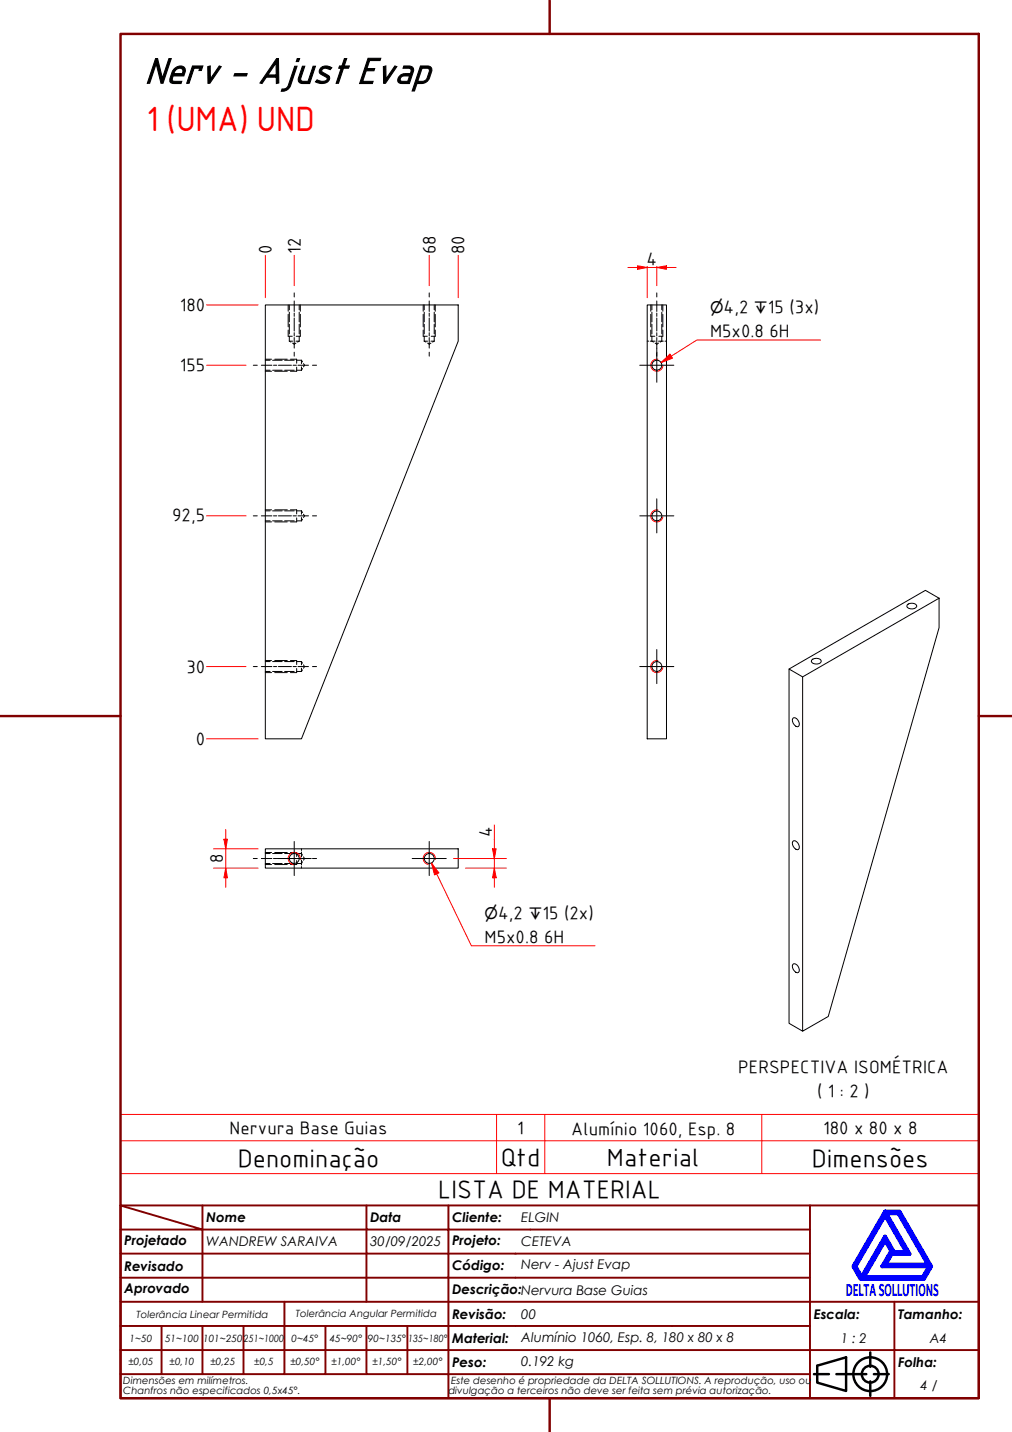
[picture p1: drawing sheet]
<svg xmlns="http://www.w3.org/2000/svg" width="210mm" height="297mm" viewBox="0 0 210 297" stroke-linecap="round" stroke-linejoin="round" font-family="sans-serif">
<!-- layer: Hidden (ABNT) -->
<g fill="none" stroke="#000" stroke-width=".21">
<path d="M55 76.8h1M55 74.7h1M55 77h1.3M55 74.5h1.3M56.5 76.8h2M56.5 74.7h2M57 77h2.6M57 74.5h2.6M59 76.8h2M59 74.7h2M59.8 63.3v1.3M59.8 65.2v2.6"/>
<path d="M59.8 68.5v1.3h.8M60 70.8h.7M60 70.8l.3 .2M60 63.3v1M60 64.8v2M60 67.3v2M60 69.8v1M60.2 74.5h1.3v.8M60.7 71.2l.3 .2 .4-.2M61.4 70.8h.7M61.5 76.8h1M61.5 74.7h1"/>
<path d="M61.5 76.2v.8h-1.3M62.1 70.8l-.4 .2M62.1 63.3v1M62.1 64.8v2M62.1 67.3v2M62.1 69.8v1M62.3 63.3v1.3M62.3 65.2v2.6M62.3 68.5v1.3h-.9M62.5 74.7v.7M62.5 76.1v.7M62.5 74.7l.2 .4"/>
<path d="M62.7 76.4l-.2 .4M62.9 75.4l.3 .4-.3 .3M87.8 68.5v1.3h.8M87.8 63.3v1.3M87.8 65.2v2.6M88 70.8h.7M88 70.8l.3 .2M88 63.3v1M88 64.8v2M88 67.3v2M88 69.8v1M88.7 71.2l.3 .2 .4-.2"/>
<path d="M89.4 70.8h.7M90.1 70.8l-.4 .2M90.1 63.3v1M90.1 64.8v2M90.1 67.3v2M90.1 69.8v1M90.3 68.5v1.3h-.8M90.3 63.3v1.3M90.3 65.2v2.6M134.2 70.8h.4M134.9 70.8h1M135 68.5v1.3h.8"/>
<path d="M135 63.3v1.3M135 65.2v2.6M135.2 69.8v1l.4 .2M135.2 63.3v1M135.2 64.8v2M135.2 67.3v2M135.9 71.2l.3 .2 .4-.2M136.6 70.8h1M137.3 69.8v1l-.4 .2M137.3 63.3v1M137.3 64.8v2M137.3 67.3v2"/>
<path d="M137.5 68.5v1.3h-.8M137.5 63.3v1.3M137.5 65.2v2.6M137.9 70.8h.3M55 108h1M55 106h1M55 108.3h1.3M55 105.8h1.3M56.5 108h2M56.5 106h2M57 108.3h2.6M57 105.8h2.6"/>
<path d="M59 108h2M59 106h2M60.2 105.8h1.3v.8M61.5 108h1M61.5 106h1M61.5 107.4v.9h-1.3M62.5 106v.7M62.5 107.3v.7M62.5 106l.2 .3M62.7 107.7l-.2 .3M62.9 106.7l.3 .3-.3 .3M55 139.3h1"/>
<path d="M55 137.2h1M55 139.5h1.3M55 137h1.3M56.5 139.3h2M56.5 137.2h2M57 139.5h2.6M57 137h2.6M59 139.3h2M59 137.2h2M60.2 137h1.3v.8M61.5 139.3h1M61.5 137.2h1"/>
<path d="M61.5 138.7v.8h-1.3M62.5 137.2v.7M62.5 138.6v.7M62.5 137.2l.2 .4M62.7 138.9l-.2 .4M62.9 137.9l.3 .4-.3 .3M55 179.1h1M55 177h1M55 179.3h1.3M55 176.8h1.3M56.5 179.1h2M56.5 177h2"/>
<path d="M57 179.3h2.6M57 176.8h2.6M59 179.1h2M59 177h2M60.2 176.8h1.3v.9M61.5 178.5v.8h-1.3M61.5 177h1l.2 .4M62.5 176.1v.3M62.5 176.7v1M62.5 178.4v1M62.5 179.8v.3M62.7 178.8l-.2 .3h-1"/>
<path d="M62.9 177.7l.3 .4-.3 .3"/>
</g>
<!-- layer: Visible (ABNT) -->
<g fill="none" stroke="#000" stroke-width=".21">
<path d="M55 63.3h40v7.5l-32.5 82.5h-7.5zM134.2 63.3h4v90h-4zM168.3 136.9a1.38 1.38 0 0 1 2 .1v.3a1.26 1.26 0 0 1-2-.1zM188.2 125.5a1.38 1.38 0 0 1 1.9 .1 1.04 1.04 0 0 1-1.6 .6l-.3-.2zM194.8 124.1l-2.9-1.6-28.2 16.3M164.4 149l.2-.1a1.26 1.26 0 0 1 1 1.8 1.22 1.22 0 0 1-1.2-1.7zM166.5 140.4l28.3-16.3v6.1l-23 80.6-5.3 3.1zM166.5 140.4l-2.8-1.6v73.5l2.8 1.6M55 176.1h40v4h-40zM164.4 174.5l.2-.1a1.23 1.23 0 0 1 1 1.8 1.2 1.2 0 0 1-1.2-1.7zM164.4 200.1l.2-.2a1.23 1.23 0 0 1 1 1.8 1.19 1.19 0 0 1-1.2-1.6z"/>
<circle cx="136.2" cy="75.8" r="1.03"/>
<circle cx="136.2" cy="107" r="1.03"/>
<circle cx="136.2" cy="138.3" r="1.03"/>
<circle cx="61" cy="178.1" r="1.03"/>
<circle cx="89" cy="178.1" r="1.03"/>
</g>
<!-- layer: Visible Narrow (ABNT) -->
<path d="M136.5 74.5a1.26 1.26 0 0 0-1.5 1 1.26 1.26 0 0 0 1 1.5 1.26 1.26 0 0 0 1.5-1M136.5 105.8a1.26 1.26 0 0 0-1.5 1 1.26 1.26 0 0 0 1 1.5 1.26 1.26 0 0 0 1.5-1.1M136.5 137a1.26 1.26 0 0 0-1.5 1 1.26 1.26 0 0 0 1 1.5 1.26 1.26 0 0 0 1.5-1M62.3 178.3a1.26 1.26 0 0 0-1-1.5 1.26 1.26 0 0 0-1.5 1.1 1.26 1.26 0 0 0 1 1.4M90.3 178.3a1.26 1.26 0 0 0-1-1.5 1.26 1.26 0 0 0-1.5 1.1 1.26 1.26 0 0 0 1 1.4" fill="none" stroke="#f00" stroke-width=".21"/>
<path d="M25 236.6h178v-5.4h-178v12.2M103 231.2v12.2M113 231.2v12.2M158 231.2v12.2M203 236.6v6.8h-178M25 243.4v6.6h178v-6.6" fill="none" stroke="#f00" stroke-width=".21"/>
<!-- layer: Borda A3/A4 (ABNT) -->
<path d="M25 7h178v283h-178zM114 0v7M0 148.5h25M203 148.5h7M114 290v7" fill="none" stroke="#800000" stroke-width=".51"/>
<path d="M183.6 257.3l1.2 2.2-1.8 3.2h9.7l-1.3 2.2h-12.2zM183.6 252.1l4.4 7.6h-2.6l-1.8-3.2-4.9 8.4-1.3-2.2zM183.6 251.3h3l6.5 11.4-1.5 2.6h-13.1l-1.5-2.6zM183.8 251.7h2.5l6.2 10.6h-8.8l1.3-2.2h3.7zM185 259.7h.2l-.1 .2z" fill="none" stroke="#00f" stroke-width=".8"/>
<!-- layer: 0 -->
<path d="M178.5 265.3h13.1" fill="none" stroke="#000" stroke-width=".21"/>
<g fill="none" stroke="#800000" stroke-width=".4">
<path d="M25 250l17 5h-17M25 250h178v40h-178zM42 255h34v5h17M42 255v15M42 250v5M76 250v5h17v5M93 250v5h75M168 250v20h-143M25 260h51v10M25 275h17M33.5 275v10M50.5 275h-8.5v10"/>
<path d="M59 270v15h-8.5M67.5 275v10h-8.5M76 275v10h8.5M84.5 275v10M93 275h-42.5v10M93 260v5h-68M93 275v10h75M93 260h75M93 275h75M168 265h-75v10M185.5 270v10h17.5M203 270h-35v10h17.5v10"/>
<path d="M25 285h25.5M25 280h143v10M67.5 285h8.5M84.5 285h8.5v5"/>
</g>
<g fill="none" stroke="#000" stroke-width=".51">
<path d="M168.8 285h3.1M169.5 283.3l6-1.8v7l-6-1.7zM173.5 285h6.2M180.5 280.5v3M180.5 286.5v3M181.3 285h3"/>
<circle cx="180.5" cy="285" r="3.5"/>
<circle cx="180.5" cy="285" r="1.75"/>
</g>
<!-- layer: Linha de centro (ISO) -->
<g fill="none" stroke="#000" stroke-width=".21">
<path d="M52.5 75.8h.9M54.2 75.8h2.2M56.7 75.8h.7M57.7 75.8h2.8M60.8 75.8h.7M61 60.8v.8M61 62.4v2.2M61 64.9v.7M61 66v2.7M61 69v.7M61 70v2.2M61 73.1v.8"/>
<path d="M61.8 75.8h2.2M64.8 75.8h.9M89 60.8v.8M89 62.4v2.2M89 64.9v.7M89 66v2.7M89 69v.7M89 70v2.2M89 73.1v.8M136.2 60.8v.8M136.2 62.4v2.2M136.2 64.9v.7"/>
<path d="M136.2 66v2.7M136.2 69v.7M136.2 70v2.2M136.2 73.1v.8M52.5 107h.9M54.2 107h2.2M56.7 107h.7M57.7 107h2.8M60.8 107h.7M61.8 107h2.2M64.8 107h.9M52.5 138.3h.9"/>
<path d="M54.2 138.3h2.2M56.7 138.3h.7M57.7 138.3h2.8M60.8 138.3h.7M61.8 138.3h2.2M64.8 138.3h.9M52.5 178.1h.9M54.2 178.1h2.2M56.7 178.1h.7M57.7 178.1h2.8M60.8 178.1h.7M61.8 178.1h2.2"/>
<path d="M64.8 178.1h.9"/>
</g>
<!-- layer: Marca de centro (ISO) -->
<path d="M132.7 75.8h7.1M136.2 72.2v7.1M132.7 107h7.1M136.2 103.5v7M132.7 138.3h7.1M136.2 134.7v7.1M57.5 178.1h7.1M61 174.5v7.1M85.5 178.1h7.1M89 174.5v7.1" fill="none" stroke="#000" stroke-width=".21"/>
<path d="M55 53v8.8M61 53v6.3M89 53v6.3M95 53v8.8M132.2 55.5h2M42.8 75.8h8.2M42.8 63.3h10.7M42.8 107h8.2M42.8 138.3h8.2M42.8 153.3h10.7" fill="none" stroke="#f00" stroke-width=".21"/>
<path d="M132.2 55.1l2 .4-2 .4z" fill="#f00"/>
<path d="M132.2 55.1l2 .4-2 .4zM136.2 55.5h2" fill="none" stroke="#f00" stroke-width=".21"/>
<path d="M136.2 55.5l2-.4v.8z" fill="#f00"/>
<path d="M130.2 55.5h2M134.2 55.5h2M134.2 55.3v6.5M136.2 55.5l2-.4v.8zM136.2 55.3v4M138.2 55.5h2" fill="none" stroke="#f00" stroke-width=".21"/>
<path d="M139.2 73.9l-2.1 1.3" fill="none" stroke="#f00" stroke-width=".21"/>
<path d="M137.1 75.2l1.9-1.7 .5 .8z" fill="#f00"/>
<path d="M137.1 75.2l1.9-1.7 .5 .8zM170.2 70.5h-25.7l-5.3 3.4" fill="none" stroke="#f00" stroke-width=".21"/>
<path d="M102.5 180.1v2" fill="none" stroke="#f00" stroke-width=".21"/>
<path d="M102.5 180.1l.4 2h-.7z" fill="#f00"/>
<path d="M102.5 176.1v2M102.5 180.1l.4 2h-.7z" fill="none" stroke="#f00" stroke-width=".21"/>
<path d="M102.2 176.1h.7l-.4 2z" fill="#f00"/>
<path d="M94.1 178.1h10.9M102.2 176.1h.7l-.4 2zM102.5 171.1v5M102.5 178.1v2M96.5 180.1h8.5M102.5 182.1v2" fill="none" stroke="#f00" stroke-width=".21"/>
<path d="M89.5 179l1.1 2.3" fill="none" stroke="#f00" stroke-width=".21"/>
<path d="M89.5 179l1.5 2-.9 .5z" fill="#f00"/>
<path d="M89.5 179l1.5 2-.9 .5zM90.6 181.3l7.2 14.9h25.6" fill="none" stroke="#f00" stroke-width=".21"/>
<path d="M46.8 174.1v2" fill="none" stroke="#f00" stroke-width=".21"/>
<path d="M46.4 174.1h.8l-.4 2z" fill="#f00"/>
<path d="M46.4 174.1h.8l-.4 2zM46.8 180.1v2" fill="none" stroke="#f00" stroke-width=".21"/>
<path d="M46.8 180.1l.4 2h-.8z" fill="#f00"/>
<path d="M44.3 176.1h9.2M46.8 172.1v2M46.8 176.1v4M44.3 180.1h9.2M46.8 180.1l.4 2h-.8zM46.8 182.1v2" fill="none" stroke="#f00" stroke-width=".21"/>
<text font-size="81.9" fill="#fff" x="188.7" y="289">.</text>
<text font-size="8.1" x="30" y="17.2">Nerv - Ajust Evap</text>
<text font-size="7" fill="#f00" x="30.4" y="27.1">1 (UMA) UND</text>
<g font-size="5.4">
<text x="49.3" y="242">Denominação</text>
<text x="103.9" y="241.8">Qtd</text>
<text x="125.9" y="241.8">Material</text>
<text x="168.4" y="242">Dimensões</text>
<text x="90.9" y="248.5">LISTA DE MATERIAL</text>
</g>
<g font-size="3.9">
<text x="56.3" y="52.7" transform="rotate(-90 56.3 52.7)">0</text>
<text x="62.3" y="52.7" transform="rotate(-90 62.3 52.7)">12</text>
<text x="90.3" y="52.7" transform="rotate(-90 90.3 52.7)">68</text>
<text x="96.3" y="52.7" transform="rotate(-90 96.3 52.7)">80</text>
<text x="134.1" y="55">4</text>
<text x="37.3" y="64.5">180</text>
<text x="150.1" y="65">4,2</text>
<text x="159.3" y="65">15 (3x)</text>
<text x="147.3" y="70">M5x0.8</text>
<text x="159.6" y="70">6H</text>
<text x="37.3" y="77">155</text>
<text x="35.7" y="108">92,5</text>
<text x="38.7" y="139.5">30</text>
<text x="40.6" y="154.5">0</text>
<text x="102" y="173.6" transform="rotate(-90 102 173.6)">4</text>
<text x="46.2" y="179.1" transform="rotate(-90 46.2 179.1)">8</text>
<text x="103.3" y="190.6">4,2</text>
<text x="112.5" y="190.6">15 (2x)</text>
<text x="100.5" y="195.6">M5x0.8</text>
<text x="112.8" y="195.6">6H</text>
<text x="153.1" y="222.6">PERSPECTIVA ISOMÉTRICA</text>
<text x="169.5" y="227.6">( 1 : 2 )</text>
<text x="47.6" y="235.2">Nervura Base Guias</text>
<text x="107.3" y="235.2">1</text>
<text x="118.5" y="235.3">Alumínio 1060, Esp. 8</text>
<text x="170.7" y="235.2">180 x 80 x 8</text>
</g>
<text font-size="3.9" fill="#00f" x="175.4" y="268.8">DELTASOLLUTIONS</text>
<g font-size="3.3">
<text x="147.3" y="65">⌀</text>
<text x="156.4" y="65">↧</text>
<text x="100.5" y="190.6">⌀</text>
<text x="109.6" y="190.6">↧</text>
</g>
<g font-size="2.8">
<text x="42.8" y="253.5">Nome</text>
<text x="76.8" y="253.5">Data</text>
<text x="93.8" y="253.6">Cliente:</text>
<text x="108.1" y="253.5">ELGIN</text>
<text x="25.8" y="263.6">Revisado</text>
<text x="25.8" y="258.3">Projetado</text>
<text x="42.8" y="258.5">WANDREW SARAIVA</text>
<text x="76.8" y="258.4">30/09/2025</text>
<text x="93.8" y="263.4">Código:</text>
<text x="93.8" y="258.3">Projeto:</text>
<text x="108.1" y="263.3">Nerv - Ajust Evap</text>
<text x="108.1" y="258.5">CETEVA</text>
<text x="25.8" y="268.3">Aprovado</text>
<text x="93.8" y="268.3">Descrição:Nervura Base Guias</text>
<text x="93.8" y="273.6">Revisão:</text>
<text x="108.1" y="273.5">00</text>
<text x="168.8" y="273.5">Escala:</text>
<text x="186.3" y="273.5">Tamanho:</text>
<text x="93.8" y="278.6">Material:</text>
<text x="108.1" y="278.3">Alumínio 1060, Esp. 8, 180 x 80 x 8</text>
<text x="174.4" y="278.5">1 : 2</text>
<text x="192.8" y="278.6">A4</text>
<text x="93.8" y="283.5">Peso:</text>
<text x="108.1" y="283.3">0.192 kg</text>
<text x="186.3" y="283.5">Folha:</text>
<text x="190.9" y="288.4">4 / 10</text>
</g>
<g font-size="2.1">
<text x="28.3" y="273.3">Tolerância Linear Permitida</text>
<text x="61.4" y="273.1">Tolerância Angular Permitida</text>
<text x="26.9" y="278.3">1~50</text>
<text x="34.2" y="278.3">51~100</text>
<text x="42.1" y="278.3">101~250</text>
<text x="50.5" y="278.3">251~1000</text>
<text x="60.5" y="278.3">0~45°</text>
<text x="68.4" y="278.3">45~90°</text>
<text x="76.3" y="278.3">90~135°</text>
<text x="84.7" y="278.3">135~180°</text>
<text x="25.6" y="287.1">Dimensões em milímetros.</text>
<text x="26.6" y="283.2">±0,05</text>
<text x="35.2" y="283.2">±0,10</text>
<text x="43.6" y="283.2">±0,25</text>
<text x="52.7" y="283.2">±0,5</text>
<text x="60.2" y="283.2">±0,50°</text>
<text x="68.7" y="283.2">±1,00°</text>
<text x="77.2" y="283.2">±1,50°</text>
<text x="85.7" y="283.2">±2,00°</text>
<text x="93.6" y="287.1">Este desenho é propriedade da DELTA SOLLUTIONS. A reprodução, uso ou</text>
<text x="25.6" y="289.2">Chanfros não especificados 0,5x45°.</text>
<text x="93" y="289.2">divulgação a terceiros não deve ser feita sem prévia autorização.</text>
</g>
</svg>
